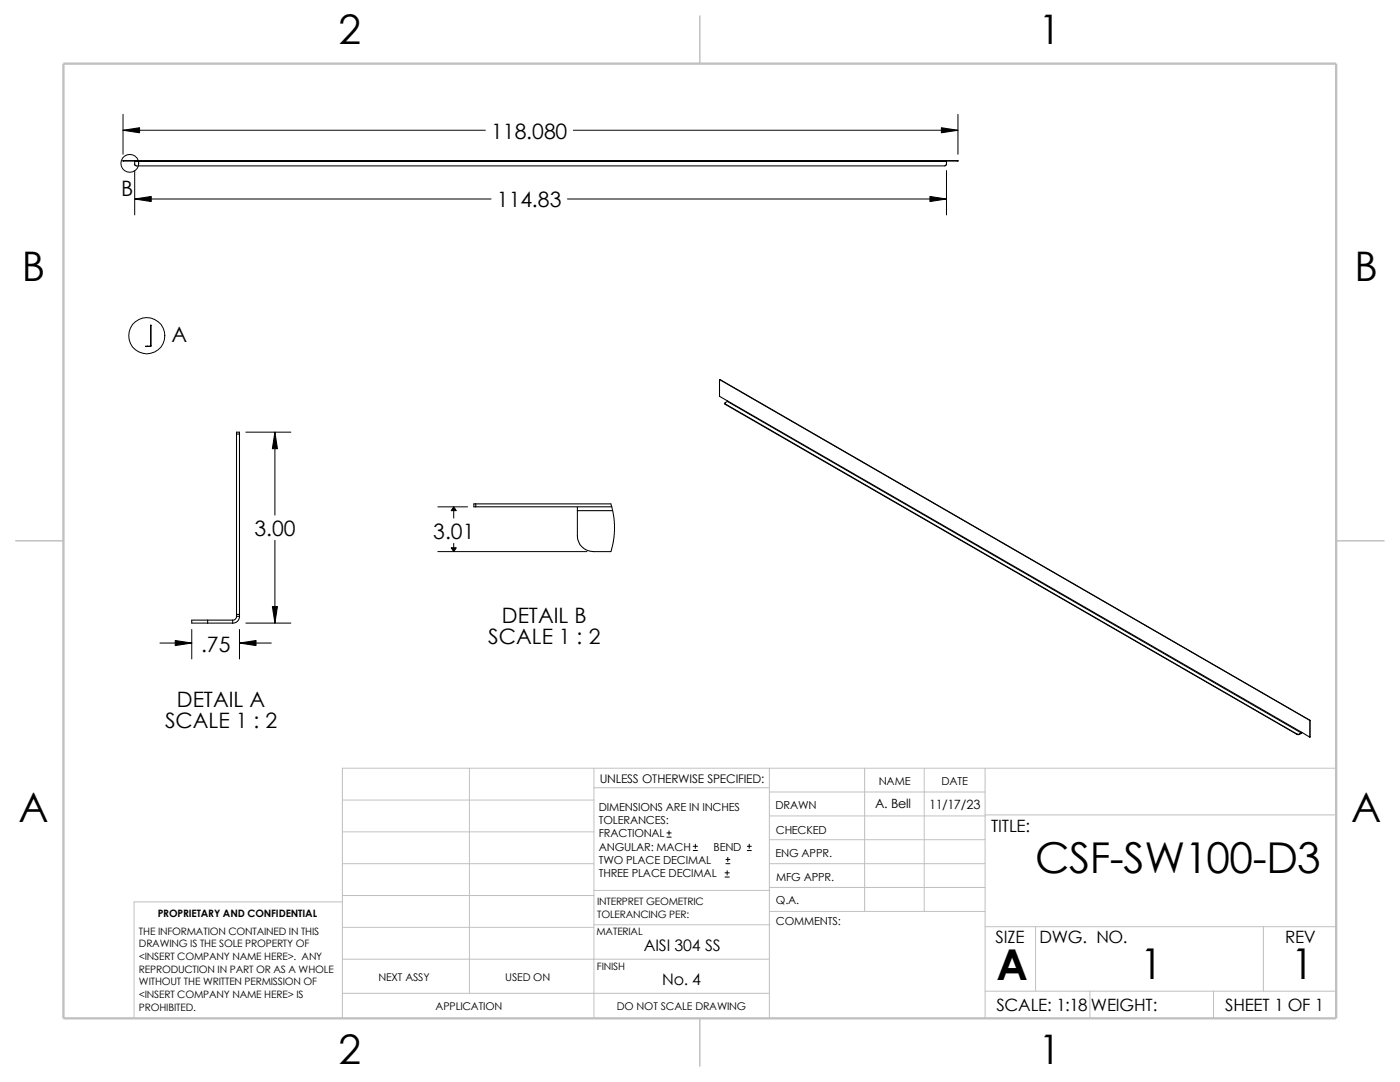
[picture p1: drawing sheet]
<svg xmlns="http://www.w3.org/2000/svg" width="279mm" height="216mm" viewBox="0 0 279 216" stroke-linecap="round" stroke-linejoin="round" font-family="sans-serif">
<g fill="none" stroke="#c0c0c0" stroke-width=".2">
<path d="M68.3 159.6h50.2M93.7 153.3v44.9M118.5 153.3v49.9M118.5 157.2h35M153.5 153.3v49.9M153.5 158h43.1M172.6 153.3v28.6M184.4 153.3v28.6M196.6 153.3v49.9M266.7 153.3h-198.4v49.9M68.3 178.7h50.2M68.3 172.3h50.2"/>
<path d="M68.3 166h50.2M68.3 180h-41.5v23.2M118.5 177.7h35.1M153.5 167.6h43.1M153.5 162.8h43.1M153.5 172.3h43.1M153.5 177.1h43.1M196.6 162.6h70.1M68.3 198.2h85.2M68.3 191.4h85.2M68.3 185h50.2M118.5 184.5h35.1"/>
<path d="M153.6 181.9h43M196.6 197.8h70.1M196.6 184.9h70.1M206.7 184.9v12.9M217.5 197.8v5.4M242.2 197.8v5.4M252.1 184.9v12.9"/>
</g>
<path d="M139.7 3.2v9.5M3.1 107.9h9.6M266.7 107.9h9.5M139.7 203.2v9.5" fill="none" stroke="#c0c0c0" stroke-width=".21"/>
<path d="M12.7 12.7h254v190.5h-254z" fill="none" stroke="#c0c0c0" stroke-width=".47"/>
<g fill="none" stroke="#000" stroke-width=".21">
<path d="M24.6 32v.1M24.6 32.1h166.5M24.6 32h166.5M26.9 32.1v.1M26.9 32.2v.7l.3 .2h161.4l.2-.2 .1-.7M26.9 32.2h162M188.9 32.1v.1M191.1 32v.1M29.4 69.1h.6M29.4 69.1h.1M29.4 69.1h-.3h.3M30 69.1h.1"/>
<path d="M30.1 69h.1M30.1 64.9v4.1M30.1 64.9h.1M30.1 69l-.1 .1M143.6 75.7h.1M143.6 75.7l117.8 68M143.6 75.7v3.4l1.6 .9M143.7 75.7l117.7 68M47.2 86.6v-.4h.6v.4M47.2 86.6v36M47.2 86.6h.6M47.8 86.6v36"/>
<path d="M144.7 80.5v.2M144.7 80.6l114.1 65.9M144.7 80.6v.1M144.7 80.7l114.1 65.8M145.2 80.1l-.5 .2v.3M145.2 80.1l114.5 66.2M145.2 80v.1M145.2 80l114.6 66.1M95 100.5v.6M95 101.1h27.1M95 100.5h26.9M95 100.5h-.4v.6h.4"/>
<path d="M115.2 101.1v.8M115.2 101.9v5a3.2 3.2 0 0 0 3.2 3.2h3.5M115.2 101.9h7.1M41.4 123.7h-3.1v.6h3.1M41.4 124.3h5M41.4 123.7v.6M41.4 123.7h5M46.4 123.7v.6M47.2 122.6v.4M47.2 122.6h.6M47.2 123h.6M47.2 123a.73 .73 0 0 1-.8 .7"/>
<path d="M47.8 122.6v.4M47.8 123a1.3 1.3 0 0 1-1.4 1.3M258.8 146.5h.1M258.8 146.5h.5M259.3 146.5h.1M259.7 146.3l-.4 .2M259.7 146.3h.1M259.8 146.1l-.1 .2M259.8 146.1l1.6 1M259.8 146.2l-.1 .1M261.4 143.8h.1M261.4 147.1h.1"/>
<path d="M261.4 143.7l.1 .1M261.4 143.8v3.3M261.5 147h.1M261.5 147l-.1 .1M261.5 143.8v3.2"/>
</g>
<g fill="none" stroke="#000" stroke-width=".2">
<path d="M24.6 22.8v8M24.6 26h72.3M26.9 39.7h71.1M26.9 34v8.9M113.2 39.7h75.7M114.4 26h76.8M188.9 34v8.9M191.2 22.8v8M49.1 86.2h8.9M54.9 86.2v16.6M54.9 107.8v16.5M87.4 101.1h5.9"/>
<path d="M87.4 110.1h29.7M90.6 101.1v2.3M90.6 108.4v1.7M121.9 100.5l.6 2.7 .1 2.1-.1 2.2-.6 2.6M31.9 128.3h6.4M38.3 125.6v5.9M47.8 125.6v5.9M47.8 128.3h6.3M49.1 124.3h8.9M133.1 167h.8M133.1 166.2h.8M133.5 165.8v.8"/>
<path d="M138.3 169.7h.9M138.3 168.9h.9M138.8 168.4v.9M144.7 175h.8M144.7 174.2h.8M144.9 172.3h.8M144.9 171.5h.8M145.1 173.7v.9M145.2 171.1v.8M149.1 169.7h.8M149.1 168.9h.8M149.5 168.4v.9"/>
<circle cx="25.9" cy="32.6" r="1.78"/>
<circle cx="29.3" cy="67" r="3.6"/>
</g>
<path d="M24.6 26l3.3-.5v1zM26.9 39.7l3.3-.5v1zM185.6 39.2l3.3 .5-3.3 .5zM187.9 25.5l3.3 .5-3.3 .5zM54.9 86.2l.5 3.3h-1zM90.6 101.1l.5 .8h-1.1zM90 109.3h1.1l-.5 .8zM35 127.8l3.3 .5-3.3 .5zM47.8 128.3l3.3-.5v1zM54.4 121h1l-.5 3.3z" fill="#000" stroke="#000" stroke-width=".2"/>
<g font-size="8.5">
<text x="206.6" y="174.1">CSF-SW100-D3</text>
<text x="198.8" y="195.5">A</text>
<text x="227.5" y="195.3">1</text>
<text x="257.6" y="195.3">1</text>
</g>
<g font-size="8.1">
<text x="67.6" y="8.8">2</text>
<text x="207.3" y="8.8">1</text>
<text x="4.4" y="56.1">B</text>
<text x="270.3" y="56.1">B</text>
<text x="3.7" y="164.1">A</text>
<text x="269.6" y="164.1">A</text>
<text x="67.6" y="212.3">2</text>
<text x="207.3" y="212.3">1</text>
</g>
<g font-size="4.2">
<text x="98" y="27.7">118.080</text>
<text x="24.2" y="39">B</text>
<text x="99.2" y="41.4">114.83</text>
<text x="34.2" y="68.2">A</text>
<text x="50.8" y="107">3.00</text>
<text x="86.5" y="107.6">3.01</text>
<text x="100.2" y="124.4">DETAIL B</text>
<text x="40.1" y="130">.75</text>
<text x="97.5" y="128.5">SCALE 1 : 2</text>
<text x="35.3" y="141.1">DETAIL A</text>
<text x="32.9" y="145.2">SCALE 1 : 2</text>
</g>
<g font-size="3.4">
<text x="197.8" y="166">TITLE:</text>
<text x="198.7" y="188.1">SIZE</text>
<text x="207.5" y="188.1">DWG. NO.</text>
<text x="256.5" y="188.2">REV</text>
<text x="198.8" y="201.7">SCALE: 1:18</text>
<text x="217.7" y="201.8">WEIGHT:</text>
<text x="244.5" y="201.7">SHEET 1 OF 1</text>
</g>
<g font-size="3.2">
<text x="128.5" y="189.8">AISI 304 SS</text>
<text x="132.2" y="196.6">No. 4</text>
</g>
<g font-size="2.5">
<text x="174.6" y="161.3">A. Bell</text>
<text x="185.5" y="161.4">11/17/23</text>
</g>
<text font-size="2.4" x="119.7" y="156.2">UNLESS OTHERWISE SPECIFIED:</text>
<g font-size="2.2">
<text x="119.5" y="161.8">DIMENSIONS ARE IN INCHES</text>
<text x="154.8" y="161.5">DRAWN</text>
<text x="175.4" y="156.7">NAME</text>
<text x="187.9" y="156.7">DATE</text>
<text x="119.5" y="164.4">TOLERANCES:</text>
<text x="119.5" y="167.1">FRACTIONAL</text>
<text x="154.8" y="166.3">CHECKED</text>
<text x="119.5" y="172.4">TWO PLACE DECIMAL</text>
<text x="119.5" y="169.8">ANGULAR: MACH</text>
<text x="142.4" y="169.8">BEND</text>
<text x="154.8" y="171">ENG APPR.</text>
<text x="119.5" y="175">THREE PLACE DECIMAL</text>
<text x="154.9" y="175.7">MFG APPR.</text>
<text x="154.9" y="184.7">COMMENTS:</text>
<text x="154.9" y="180.5">Q.A.</text>
</g>
<g font-size="2.1">
<text x="75.5" y="195.7">NEXT ASSY</text>
<text x="100.8" y="195.7">USED ON</text>
<text x="86.9" y="201.5">APPLICATION</text>
<text x="123.1" y="201.6">DO NOT SCALE DRAWING</text>
</g>
<g font-size="2">
<text x="31.5" y="183">PROPRIETARY AND CONFIDENTIAL</text>
<text x="119.2" y="183.1">TOLERANCING PER:</text>
<text x="119.2" y="180.6">INTERPRET GEOMETRIC</text>
<text x="27.7" y="186.5">THE INFORMATION CONTAINED IN THIS</text>
<text x="27.7" y="189.1">DRAWING IS THE SOLE PROPERTY OF</text>
<text x="27.7" y="191.6">&lt;INSERT COMPANY NAME HERE&gt;. ANY</text>
<text x="119" y="186.6">MATERIAL</text>
<text x="27.7" y="194.1">REPRODUCTION IN PART OR AS A WHOLE</text>
<text x="27.7" y="196.6">WITHOUT THE WRITTEN PERMISSION OF</text>
<text x="119.1" y="193.5">FINISH</text>
<text x="27.7" y="199.1">&lt;INSERT COMPANY NAME HERE&gt; IS</text>
<text x="27.7" y="201.7">PROHIBITED.</text>
</g>
</svg>
